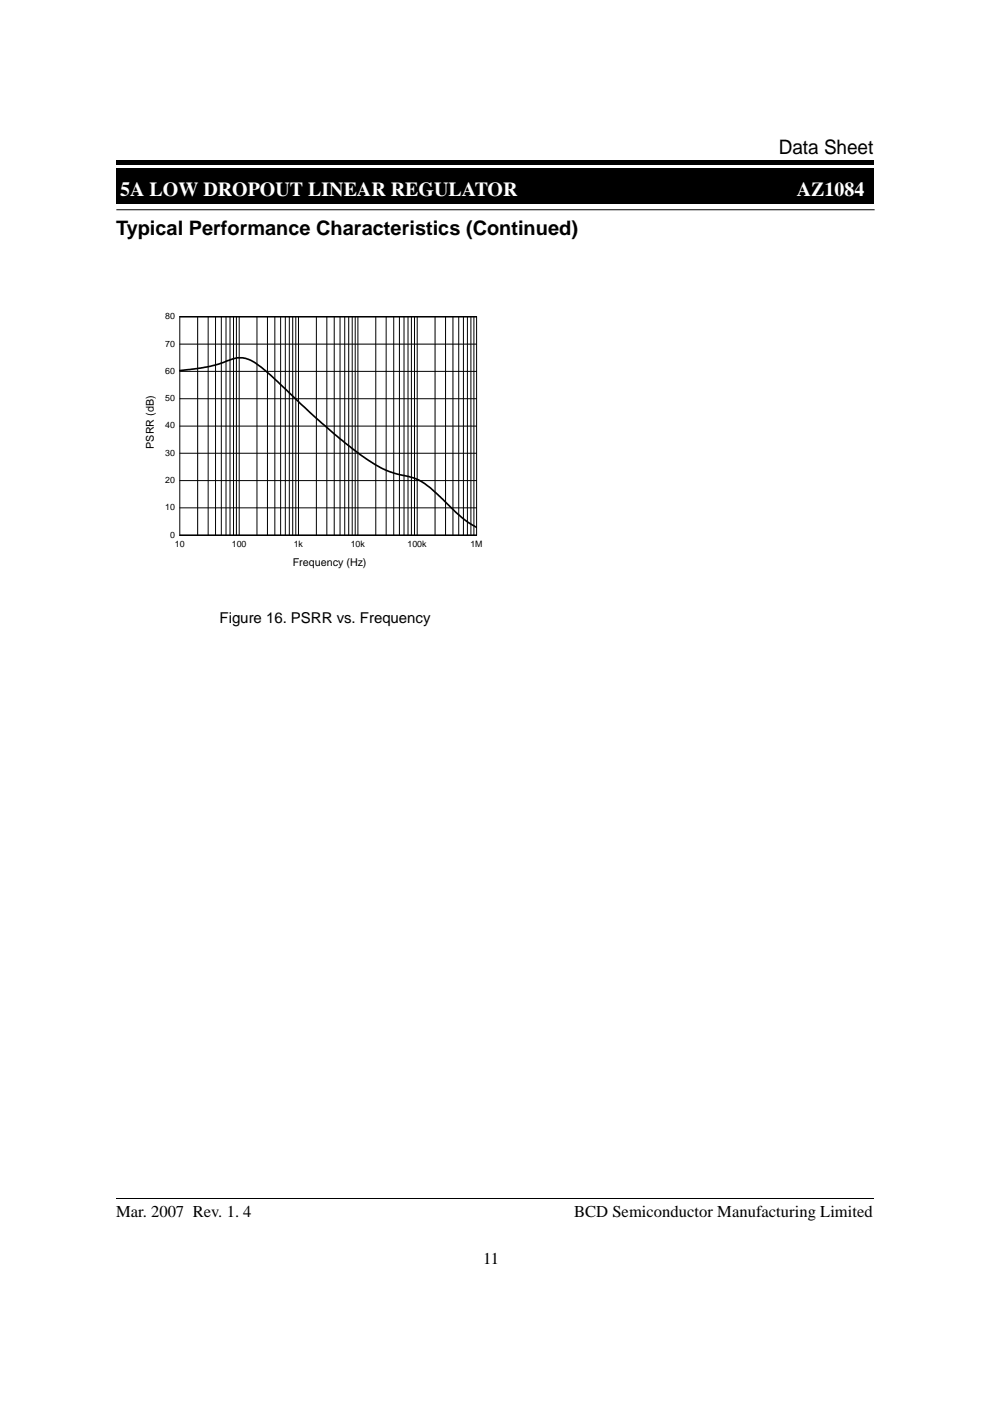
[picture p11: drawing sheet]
<svg xmlns="http://www.w3.org/2000/svg" width="210mm" height="297mm" viewBox="0 0 210 297" stroke-linecap="round" stroke-linejoin="round" font-family="sans-serif">
<path d="M24.6 33.9h.5v.9h-.5zM25.1 33.9h160.2v.9h-160.2zM24.7 35.7h160.5v7.5h-160.5z" fill="#000"/>
<path d="M24.7 43.2h160.5M24.7 44.5h160.7M24.7 43.2v-7.5h160.5v7.5" fill="none" stroke="#000" stroke-width=".21"/>
<path d="M23.4 8h35.1v25.2h-35.1z" fill="#fff"/>
<path d="M24.7 254h160.5" fill="none" stroke="#000" stroke-width=".21"/>
<path d="M25.7 58h84.2v67.4h-84.2z" fill="#fff"/>
<g fill="none" stroke="#000" stroke-width=".21">
<path d="M38.1 67.2h62.9v46.3h-62.9zM38.1 78.7h62.9M38.1 73h62.9M41.9 67.2v46.3M44.1 67.2v46.3M45.7 67.2v46.3M46.9 67.2v46.3M47.9 67.2v46.3M48.8 67.2v46.3M49.5 67.2v46.3M50.1 67.2v46.3M50.7 67.2v46.3"/>
<path d="M54.5 67.2v46.3M56.7 67.2v46.3M58.3 67.2v46.3M59.5 67.2v46.3M60.5 67.2v46.3M61.3 67.2v46.3M62.1 67.2v46.3M62.7 67.2v46.3M63.3 67.2v46.3M67.1 67.2v46.3M69.3 67.2v46.3M70.9 67.2v46.3"/>
<path d="M72.1 67.2v46.3M73.1 67.2v46.3M73.9 67.2v46.3M74.7 67.2v46.3M75.3 67.2v46.3M75.9 67.2v46.3M79.7 67.2v46.3M81.9 67.2v46.3M83.5 67.2v46.3M84.7 67.2v46.3M85.7 67.2v46.3M86.5 67.2v46.3"/>
<path d="M87.2 67.2v46.3M87.9 67.2v46.3M88.5 67.2v46.3M92.2 67.2v46.3M94.5 67.2v46.3M96 67.2v46.3M97.3 67.2v46.3M98.3 67.2v46.3M99.1 67.2v46.3M99.8 67.2v46.3M100.5 67.2v46.3M38.1 96.1h62.9"/>
<path d="M38.1 90.3h62.9M38.1 84.5h62.9M38.1 107.7h62.9M38.1 101.9h62.9"/>
</g>
<path d="M38.1 78.6l6.5-.9 5.8-1.8a4.9 4.9 0 0 1 2.9 .6 47.3 47.3 0 0 1 8.5 7.2l7 6.5a67.3 67.3 0 0 0 12.5 9.2 30.1 30.1 0 0 0 6.4 1.9 19.2 19.2 0 0 1 6.7 5.1l4 3.8 2.6 1.6" fill="none" stroke="#000" stroke-width=".35"/>
<g font-size="4.2">
<text x="165.1" y="32.6">Data Sheet</text>
<text x="24.6" y="49.7">Typical Performance Characteristics (Continued)</text>
</g>
<g font-size="4.2" fill="#fff">
<text x="25.5" y="41.6">5A LOW DROPOUT LINEAR REGULATOR</text>
<text x="169" y="41.6">AZ1084</text>
</g>
<g font-size="3.5">
<text x="24.6" y="258">Mar. 2007 Rev. 1. 4</text>
<text x="121.7" y="258">BCD Semiconductor Manufacturing Limited</text>
<text x="102.4" y="268.1">11</text>
</g>
<text font-size="3.2" x="46.5" y="132">Figure 16. PSRR vs. Frequency</text>
<g font-size="2.3">
<text x="32.6" y="95.2" transform="rotate(-90 32.6 95.2)">PSRR (dB)</text>
<text x="62.1" y="120.1">Frequency (Hz)</text>
</g>
<g font-size="1.9">
<text x="35.1" y="67.7">80</text>
<text x="35.1" y="73.5">70</text>
<text x="35.1" y="79.2">60</text>
<text x="35.1" y="85">50</text>
<text x="35.1" y="90.8">40</text>
<text x="35.1" y="96.6">30</text>
<text x="35.1" y="102.4">20</text>
<text x="35.1" y="108.2">10</text>
<text x="36.1" y="114">0</text>
<text x="37.1" y="116">10</text>
<text x="49.2" y="116">100</text>
<text x="62.3" y="116">1k</text>
<text x="74.4" y="116">10k</text>
<text x="86.4" y="116">100k</text>
<text x="99.8" y="116">1M</text>
</g>
</svg>
